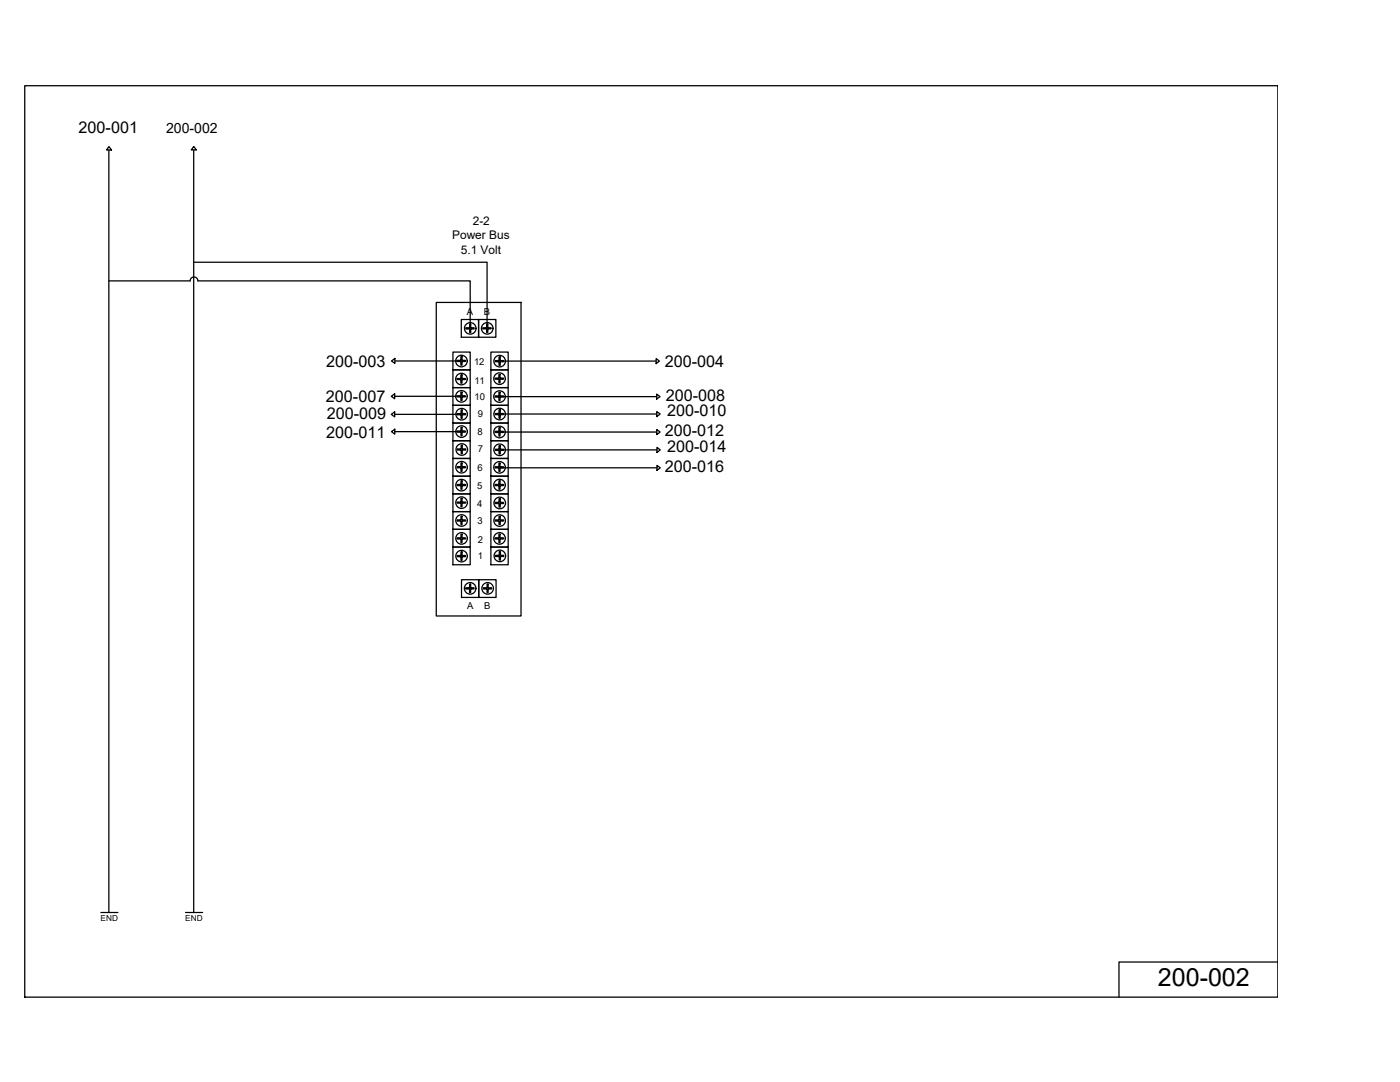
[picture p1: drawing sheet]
<svg xmlns="http://www.w3.org/2000/svg" width="279mm" height="216mm" viewBox="0 0 279 216" stroke-linecap="round" stroke-linejoin="round" font-family="sans-serif">
<!-- layer: 0 -->
<g fill="none" stroke="#000" stroke-width=".25">
<path d="M4.9 17.1h250.1v181.9h-250.1zM21.7 30v152.1M21.7 29.3l.6 .6h-1zM38.7 30v152.1M38.7 29.2l.5 .7h-1zM21.7 56h16.2a.76 .76 0 0 1 .8-.7 .76 .76 0 0 1 .8 .7h54.3v9.5M38.7 52.3h58.5v13.2M78.1 79.1l.7-.5v1zM78.1 72l.7-.5v1zM78.8 79.1h13.2M78.8 72h13.3M87.1 60.3h16.9v62.6h-16.9z"/>
<path d="M90.4 70.3h3.4v3.5h-3.4zM90.4 73.8h3.4v3.5h-3.4zM90.4 77.3h3.4v3.6h-3.4zM91.2 71.9h.8v-.7h.2v.7h.7v.2h-.7v.8h-.2v-.8h-.8zM91.2 75.5h.8v-.7h.2v.7h.7v.2h-.7v.8h-.2v-.8h-.8zM91.2 79h.8v-.7h.2v.7h.7v.2h-.7v.7h-.2v-.7h-.8zM92.1 63.8h3.4v3.5h-3.4zM93 65.4h.7v-.7h.2v.7h.7v.2h-.7v.8h-.2v-.8h-.7zM95.5 63.8h3.5v3.5h-3.5zM96.4 65.4h.7v-.7h.3v.7h.6v.2h-.6v.7h-.3v-.7h-.7zM98 70.3h3.4v3.5h-3.4zM98 73.8h3.4v3.5h-3.4z"/>
<path d="M98 77.3h3.4v3.6h-3.4zM98.8 79h.8v-.7h.2v.7h.7v.2h-.7v.7h-.2v-.7h-.8zM98.8 75.4h.8v-.7h.2v.7h.7v.3h-.7v.7h-.2v-.7h-.8zM98.8 71.9h.8v-.7h.2v.7h.7v.3h-.7v.7h-.2v-.7h-.8zM99.7 72.1h31.2M99.7 79.1h31.3M130.9 71.6l.7 .5-.7 .5zM131 78.6l.7 .5-.7 .5zM78.1 82.7l.7-.5v1zM78.1 86.1l.7-.5v1zM78.8 82.7h13.2M78.8 86.1h13.2"/>
<path d="M90.4 80.9h3.4v3.5h-3.4zM90.4 84.4h3.4v3.5h-3.4zM90.4 87.9h3.4v3.6h-3.4zM90.4 91.5h3.4v3.5h-3.4zM90.4 95h3.4v3.6h-3.4zM90.4 98.6h3.4v3.5h-3.4zM91.2 86h.8v-.7h.2v.7h.7v.2h-.7v.8h-.2v-.8h-.8zM91.2 93.1h.8v-.7h.2v.7h.7v.2h-.7v.8h-.2v-.8h-.8zM91.2 96.7h.8v-.8h.2v.8h.7v.2h-.7v.7h-.2v-.7h-.8zM91.3 82.5h.7v-.7h.2v.7h.7v.3h-.7v.7h-.2v-.7h-.7zM91.3 89.6h.7v-.7h.3v.7h.6v.2h-.6v.7h-.3v-.7h-.7zM98 80.9h3.4v3.5h-3.4z"/>
<path d="M98 84.4h3.4v3.5h-3.4zM98 87.9h3.4v3.6h-3.4zM98 91.5h3.4v3.5h-3.4zM98 95h3.4v3.6h-3.4zM98 98.6h3.4v3.5h-3.4zM98.8 96.7h.8v-.8h.2v.8h.7v.2h-.7v.7h-.2v-.7h-.8zM98.8 93.1h.8v-.7h.2v.7h.7v.3h-.7v.7h-.2v-.7h-.8zM98.8 86.1h.8v-.8h.2v.8h.7v.2h-.7v.7h-.2v-.7h-.8zM98.8 89.6h.8v-.7h.2v.7h.7v.3h-.7v.7h-.2v-.7h-.8zM98.8 82.5h.8v-.7h.2v.7h.7v.2h-.7v.8h-.2v-.8h-.8zM99.7 82.6h31.4M99.7 86.2h31.4"/>
<path d="M99.7 89.8h31.4M99.7 93.3h31.4M131.1 82.1l.6 .5-.6 .5zM131.1 85.7l.6 .5-.6 .5zM131.1 89.3l.7 .5-.7 .5zM131.1 92.9l.7 .4-.7 .6zM90.4 102.1h3.4v3.5h-3.4zM90.4 105.6h3.4v3.6h-3.4zM90.4 109.2h3.4v3.5h-3.4zM91.2 100.2h.8v-.8h.2v.8h.7v.2h-.7v.7h-.2v-.7h-.8zM91.2 103.7h.8v-.7h.2v.7h.7v.3h-.7v.7h-.2v-.7h-.8zM91.2 107.3h.8v-.7h.2v.7h.7v.2h-.7v.8h-.2v-.8h-.8z"/>
<path d="M91.2 110.8h.8v-.7h.2v.7h.7v.3h-.7v.7h-.2v-.7h-.8zM92.1 115.7h3.5v3.5h-3.5zM92.9 117.3h.8v-.7h.2v.7h.7v.2h-.7v.7h-.2v-.7h-.8zM95.6 115.7h3.4v3.5h-3.4zM96.4 117.3h.8v-.7h.2v.7h.7v.2h-.7v.7h-.2v-.7h-.8zM98 102.1h3.4v3.5h-3.4zM98 105.6h3.4v3.6h-3.4zM98 109.2h3.4v3.5h-3.4zM98.8 107.3h.8v-.7h.2v.7h.7v.2h-.7v.8h-.2v-.8h-.8zM98.8 103.7h.8v-.7h.2v.7h.7v.3h-.7v.7h-.2v-.7h-.8zM98.8 100.2h.8v-.7h.2v.7h.7v.3h-.7v.7h-.2v-.7h-.8zM98.9 110.8h.7v-.7h.3v.7h.6v.2h-.6v.8h-.3v-.8h-.7z"/>
<path d="M20.1 182.1h3.4M37 182.1h3.4M255 192h-31.7v7"/>
<circle cx="92.1" cy="75.6" r="1.15"/>
<circle cx="92.1" cy="72" r="1.15"/>
<circle cx="92.1" cy="79.1" r="1.15"/>
<circle cx="93.8" cy="65.5" r="1.15"/>
<circle cx="97.2" cy="65.5" r="1.15"/>
<circle cx="99.7" cy="75.6" r="1.15"/>
<circle cx="99.7" cy="79.1" r="1.15"/>
<circle cx="99.7" cy="72.1" r="1.15"/>
<circle cx="92.1" cy="96.8" r="1.15"/>
<circle cx="92.1" cy="86.1" r="1.15"/>
<circle cx="92.1" cy="93.2" r="1.15"/>
<circle cx="92.1" cy="82.6" r="1.15"/>
<circle cx="92.2" cy="89.7" r="1.15"/>
<circle cx="99.7" cy="86.2" r="1.15"/>
<circle cx="99.7" cy="93.2" r="1.15"/>
<circle cx="99.7" cy="96.8" r="1.15"/>
<circle cx="99.7" cy="89.8" r="1.15"/>
<circle cx="99.7" cy="82.6" r="1.15"/>
<circle cx="92.1" cy="111" r="1.15"/>
<circle cx="92.1" cy="107.4" r="1.15"/>
<circle cx="92.1" cy="103.9" r="1.15"/>
<circle cx="92.1" cy="100.3" r="1.15"/>
<circle cx="93.8" cy="117.4" r="1.15"/>
<circle cx="97.3" cy="117.4" r="1.15"/>
<circle cx="99.7" cy="107.4" r="1.15"/>
<circle cx="99.7" cy="103.9" r="1.15"/>
<circle cx="99.7" cy="100.4" r="1.15"/>
<circle cx="99.8" cy="110.9" r="1.15"/>
</g>
<text font-size="5" x="231.1" y="196.8">200-002</text>
<g font-size="3.2">
<text x="15.7" y="26.6">200-001</text>
<text x="65.1" y="73.3">200-003</text>
<text x="132.7" y="73.3">200-004</text>
<text x="65.1" y="80.3">200-007</text>
<text x="65.2" y="83.6">200-009</text>
<text x="132.9" y="79.9">200-008</text>
<text x="133.1" y="83">200-010</text>
<text x="65.1" y="87.4">200-011</text>
<text x="132.7" y="87">200-012</text>
<text x="132.7" y="94.1">200-016</text>
<text x="133.2" y="90.1">200-014</text>
</g>
<text font-size="2.8" x="33.2" y="26.5">200-002</text>
<g font-size="2.4">
<text x="90.2" y="47.8">Power Bus</text>
<text x="94.3" y="44.9">2-2</text>
<text x="92" y="50.6">5.1 Volt</text>
</g>
<g font-size="1.9">
<text x="93.1" y="62.9">A</text>
<text x="96.5" y="62.9">B</text>
<text x="94.6" y="72.9">12</text>
<text x="94.7" y="76.5">11</text>
<text x="94.7" y="79.8">10</text>
<text x="95.4" y="83.3">9</text>
<text x="95.3" y="86.8">8</text>
<text x="95.3" y="94">6</text>
<text x="95.4" y="90.2">7</text>
<text x="95.2" y="101.2">4</text>
<text x="95.3" y="97.6">5</text>
<text x="95.3" y="104.6">3</text>
<text x="95.4" y="108.3">2</text>
<text x="95.4" y="111.6">1</text>
<text x="93.2" y="121.5">A</text>
<text x="96.6" y="121.5">B</text>
</g>
<g font-size="1.6">
<text x="20.1" y="183.8">END</text>
<text x="37" y="183.8">END</text>
</g>
</svg>
